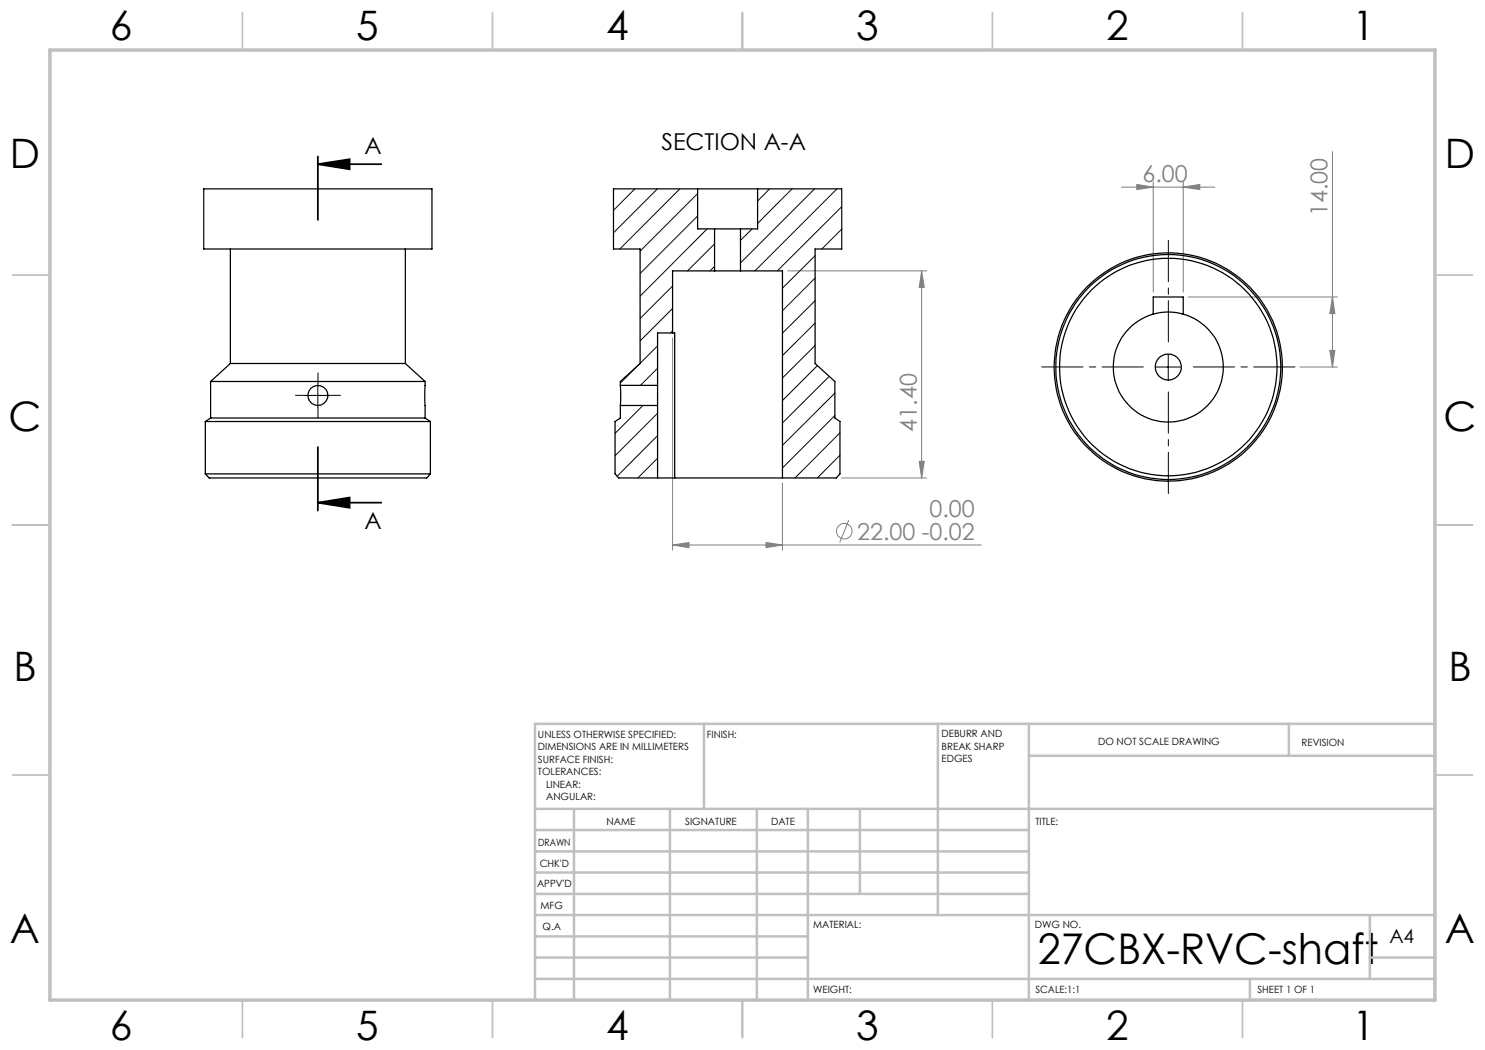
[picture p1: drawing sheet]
<svg xmlns="http://www.w3.org/2000/svg" width="297mm" height="210mm" viewBox="0 0 297 210" stroke-linecap="round" stroke-linejoin="round" font-family="sans-serif">
<g fill="none" stroke="#808080" stroke-width=".2">
<path d="M224.3 37.4h18.7M227.4 36.9l3.2 .5-3.2 .5zM230.6 36.4v22M236.6 37.4l3.4-.5v1zM236.6 36.4v22M266.5 30.3v43.1M157.5 54.2h27.8M184.3 54.2v41.4M184.3 54.2l.6 3.3h-1.1zM237.7 59.4h29.8M266.5 59.4l.5 3.3h-1zM134.5 67.6v42.4"/>
<path d="M260 73.4h7.5M266 70.1h1l-.5 3.3zM156.5 96.6v13.4M168.3 95.6h17M183.8 92.3h1.1l-.6 3.3zM134.5 109l3.3-.5v1zM134.5 109h61.8M153.2 108.5l3.3 .5-3.3 .5zM169.8 104l-1.8 4.5"/>
<circle cx="168.9" cy="106.2" r="1.55"/>
</g>
<path d="M63.6 32.8h12.7M63.6 31.3v12.7M63.6 32.8l6.3-1v2.1zM63.6 89.4v12.7M63.6 100.5h12.7M63.6 100.5l6.3-1v2.1z" fill="none" stroke="#000" stroke-width=".35"/>
<path d="M61.1 79.1h-2M63.6 76.6v-2M66.1 79.1h2M63.6 81.6v2" fill="none" stroke="#000" stroke-width=".2" stroke-dasharray="15.2 1.3 1.3 1.3"/>
<path d="M228.7 73.4h-20.4M233.7 68.4v-20.3M233.7 78.4v20.3M238.7 73.4h20.3" fill="none" stroke="#000" stroke-width=".2" stroke-dasharray="15.2 1.3 1.3 1.3" stroke-dashoffset="7"/>
<path d="M61.1 79.1h5M63.6 76.6v5M231.1 73.4h5M233.6 70.9v5" fill="none" stroke="#000" stroke-width=".2"/>
<g fill="none" stroke="#c0c0c0" stroke-width=".35">
<path d="M48.5 2.5v7.5M98.5 2.5v7.5M148.5 2.5v7.5M198.5 2.5v7.5M248.5 2.5v7.5M2.5 55h7.5M287 55h7.5M2.5 105h7.5M287 105h7.5M2.5 155h7.5M287 155h7.5M48.5 200v7.5"/>
<path d="M98.5 200v7.5M148.5 200v7.5M198.5 200v7.5M248.5 200v7.5"/>
</g>
<g fill="none" stroke="#c0c0c0" stroke-width=".5">
<path d="M140.8 144.8v17M187.6 144.8v38.2M205.8 144.8v55.2M205.8 151.2h81.2M257.8 144.8v6.4M287 144.8h-180v55.2M107 161.8h180M107 178.8h98.8M107 174.5h98.8M107 170.3h98.8M107 166h98.8M114.8 161.8v38.2"/>
<path d="M134 161.8v38.2M151.4 161.8v38.2M161.6 161.8v38.2M172 161.8v17M107 195.8h180M107 191.5h54.6M107 187.3h54.6M107 183h180M250 195.8v4.2M274 191.5h13M274 183v12.8"/>
</g>
<path d="M10 10h277v190h-277z" fill="none" stroke="#c0c0c0" stroke-width=".7"/>
<path d="M63.6 32.8l6.3-1v2.1zM63.6 100.5l6.3-1v2.1z" fill="#000"/>
<g fill="#808080">
<path d="M236.6 37.4l3.4-.5v1zM227.4 36.9l3.2 .5-3.2 .5zM153.2 108.5l3.3 .5-3.3 .5zM134.5 109l3.3-.5v1z"/>
<path d="M183.8 92.3h1.1l-.6 3.3zM184.3 54.2l.6 3.3h-1.1z"/>
<path d="M266.5 59.4l.5 3.3h-1zM266 70.1h1l-.5 3.3z"/>
</g>
<g fill="none" stroke="#000" stroke-width=".25">
<path d="M40.7 37.8h45.7v12h-45.7zM139.5 37.8h12M139.5 37.8h-16.8v12h5.3v22.9l-3.9 3.6v.8M139.5 37.8v8h3.4M151.5 37.8h16.8v12h-5.3v22.9l4 3.6v7.3l1 .7v10.5l-.7 .8h-10.8M151.5 37.8v8h-3.4M46.1 49.8v22.9M81.1 49.8v22.9M142.9 45.8h5.2M142.9 54.2h5.2M142.9 54.2h-8.4v12.4M142.9 45.8v8.4"/>
<path d="M148.1 54.2h8.4v41.4M148.1 45.8v8.4M42.1 76.3h42.9M42.1 76.3v7.3M46.1 72.7h35M46.1 72.7l-4 3.6M81.1 72.7l3.9 3.6M85 76.3v7.3M124.1 77.1v4M124.1 77.1h7.4M131.5 77.1v4M134.5 66.6h.4v29"/>
<path d="M134.5 66.6h-3v10.5M230.6 62.8a11 11 0 0 0-5.9 17 11 11 0 0 0 17.9 0 11 11 0 0 0-6-17M230.6 62.8a10.8 10.8 0 0 1 6 0M230.6 62.8v-3.4h6v3.4M41.1 94.8l.7 .8h43.5l.8-.8M41.1 94.8h45M41.1 84.3h45M41.1 84.3v10.5M42.1 83.6h42.9M42.1 83.6l-1 .7M85 83.6l1.1 .7M86.1 84.3v10.5"/>
<path d="M124.1 81.1v2.5l-1.1 .7v10.5l.8 .8h11.1M124.1 81.1h7.4M131.5 81.1v14.5M134.9 95.6h21.6"/>
<circle cx="63.6" cy="79.1" r="2"/>
<circle cx="233.6" cy="73.4" r="21.8"/>
<circle cx="233.7" cy="73.4" r="2.61"/>
<circle cx="233.7" cy="73.4" r="22.8"/>
<circle cx="233.7" cy="73.4" r="22.5"/>
</g>
<g fill="none" stroke="#000" stroke-width=".2">
<path d="M127 37.8l-4.3 4.3M131.5 37.8l-8.8 8.8M136 37.8l-12 12M139.5 38.7l-11.5 11.5M153.9 37.8l-2.4 2.4M158.4 37.8l-6.9 6.9M162.9 37.8l-14.8 14.8M167.4 37.8l-16.4 16.4M134.5 57.2l-6.5 6.5M139.5 43.2l-11.5 11.5M141.4 45.8l-13.4 13.4M142.9 48.8l-5.4 5.4"/>
<path d="M142.9 53.3l-.9 .9M150.4 45.8l-2.3 2.3M163 51.1l-6.5 6.5M163 55.6l-6.5 6.6M168.3 41.3l-12.8 12.9M168.3 45.8l-3.9 4M127.9 72.8l-3.8 3.8M131.5 69.2l-3.5 3.5M131.5 73.7l-3.4 3.4M134.5 66.2l-.4 .4M134.5 61.7l-6.5 6.5M163 60.1l-6.5 6.5"/>
<path d="M163 64.6l-6.5 6.5M163 69.1l-6.5 6.5M163.5 73.1l-7 7M165.8 75.3l-9.3 9.3M167 78.6l-10.5 10.5M124.1 81.1h.1M128.6 81.1l-5.6 5.6M131.5 82.6l-8.5 8.5M131.5 87.1l-8.1 8.1M131.5 91.6l-3.9 4M167 83.1l-10.5 10.5M168 86.6l-9 9"/>
<path d="M168 91l-4.5 4.6"/>
</g>
<text font-size="8.5" x="207.6" y="192.7">27CBX-RVC-shaft</text>
<g font-size="8.1">
<text x="22" y="8">6</text>
<text x="71.2" y="8">5</text>
<text x="121.2" y="8">4</text>
<text x="171.3" y="8">3</text>
<text x="221.3" y="8">2</text>
<text x="270.5" y="8">1</text>
<text x="2" y="33.6">D</text>
<text x="289" y="33.6">D</text>
<text x="1.7" y="86.1">C</text>
<text x="288.7" y="86.1">C</text>
<text x="2.7" y="136.1">B</text>
<text x="289.7" y="136.1">B</text>
<text x="2" y="188.6">A</text>
<text x="289" y="188.6">A</text>
<text x="22" y="208">6</text>
<text x="71.2" y="208">5</text>
<text x="121.2" y="208">4</text>
<text x="171.3" y="208">3</text>
<text x="221.3" y="208">2</text>
<text x="270.5" y="208">1</text>
</g>
<g font-size="4.7">
<text x="72.9" y="30.7">A</text>
<text x="132.3" y="30.1">SECTION A-A</text>
<text x="72.9" y="105.9">A</text>
</g>
<g font-size="4.7" fill="#808080">
<text x="228.5" y="36.4">6.00</text>
<text x="265.5" y="43.2" transform="rotate(-90 265.5 43.2)">14.00</text>
<text x="183.3" y="86.3" transform="rotate(-90 183.3 86.3)">41.40</text>
<text x="171.4" y="107.9">22.00 -0.02</text>
<text x="185.9" y="103.5">0.00</text>
</g>
<text font-size="3.9" x="277.9" y="188.5">A4</text>
<g font-size="2">
<text x="107.6" y="147.6">UNLESS OTHERWISE SPECIFIED:</text>
<text x="141.4" y="147.6">FINISH:</text>
<text x="188.3" y="147.5">DEBURR AND</text>
<text x="188.3" y="150">BREAK SHARP</text>
<text x="219.6" y="149">DO NOT SCALE DRAWING</text>
<text x="260.3" y="149.2">REVISION</text>
<text x="107.6" y="150.1">DIMENSIONS ARE IN MILLIMETERS</text>
<text x="107.6" y="152.6">SURFACE FINISH:</text>
<text x="107.6" y="155.1">TOLERANCES:</text>
<text x="188.3" y="152.5">EDGES</text>
<text x="109.2" y="157.6">LINEAR:</text>
<text x="109.2" y="160.1">ANGULAR:</text>
<text x="121.3" y="165">NAME</text>
<text x="137" y="164.9">SIGNATURE</text>
<text x="154.2" y="164.9">DATE</text>
<text x="207.1" y="164.9">TITLE:</text>
<text x="107.6" y="169.1">DRAWN</text>
<text x="107.9" y="173.3">CHK'D</text>
<text x="107.4" y="177.4">APPV'D</text>
<text x="108.1" y="181.8">MFG</text>
<text x="108.5" y="186">Q.A</text>
<text x="162.6" y="185.5">MATERIAL:</text>
<text x="207" y="185.5">DWG NO.</text>
<text x="162.6" y="198.5">WEIGHT:</text>
<text x="207.1" y="198.6">SCALE:1:1</text>
<text x="251.5" y="198.6">SHEET 1 OF 1</text>
</g>
</svg>
